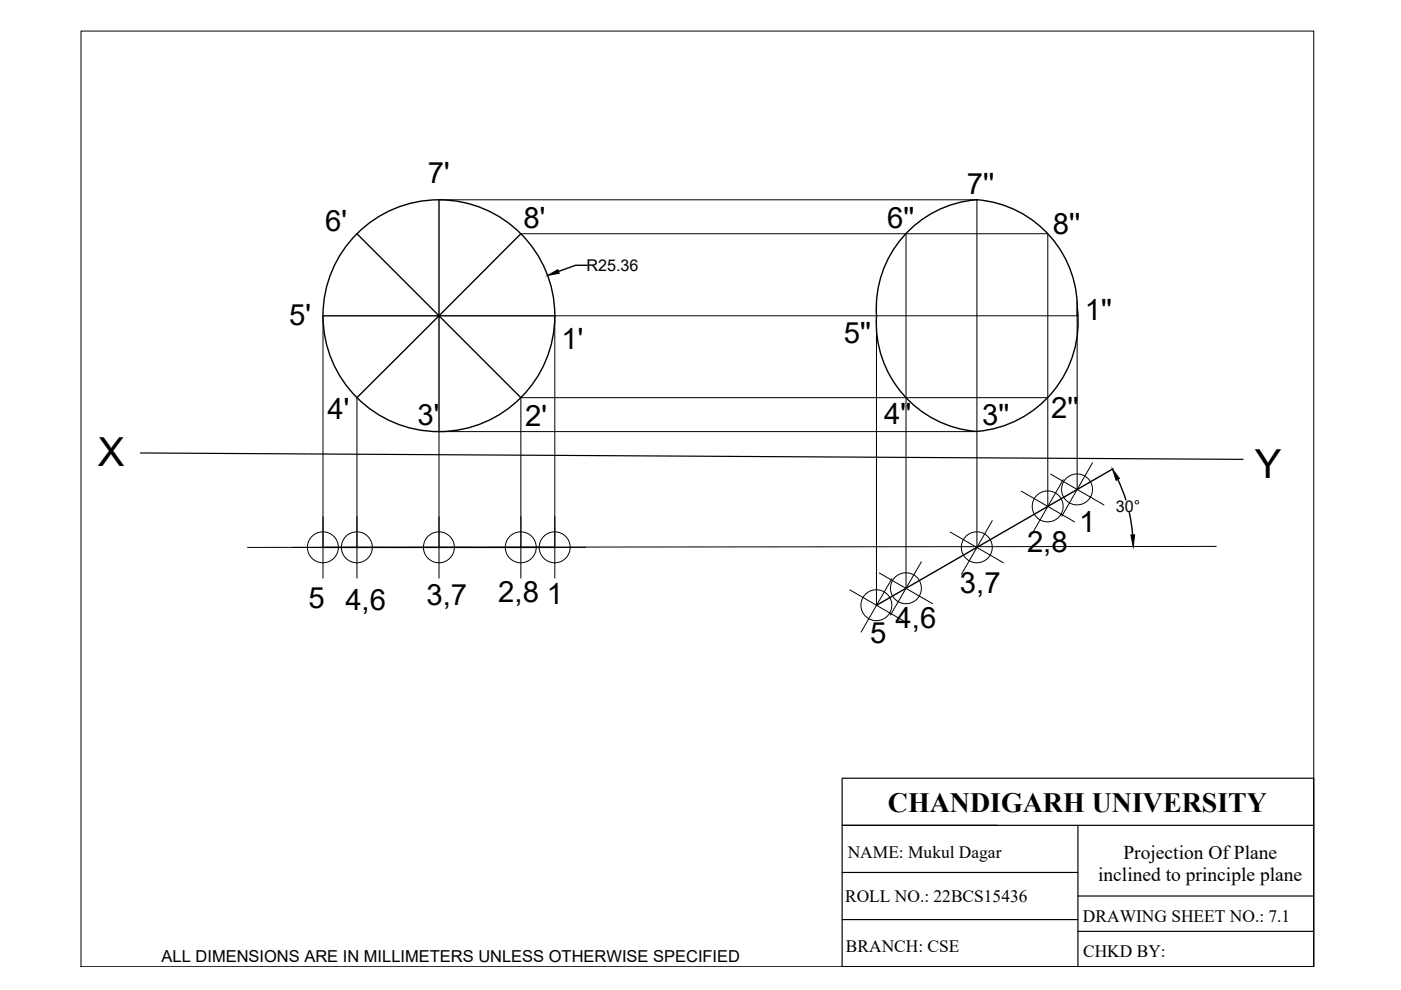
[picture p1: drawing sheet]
<svg xmlns="http://www.w3.org/2000/svg" width="297mm" height="210mm" viewBox="0 0 297 210" stroke-linecap="round" stroke-linejoin="round" font-family="sans-serif">
<!-- layer: thick continuous -->
<g fill="none" stroke="#000" stroke-width=".3">
<path d="M93.1 42.4v24.6l-17.4-17.4M110.4 49.6l-17.3 17.4h24.5M124.5 56.2h-2.5l-3.6 1.4M68.5 67h24.6l-17.4 17.3M93 67h.2M93.1 66.8v.2M185.8 66.9a23.1 23.1 0 0 1 21.3-24.6 23.1 23.1 0 0 1 21.3 24.6M228.4 65.4a23.4 23.4 0 0 1-21.3 26.1 23.1 23.1 0 0 1-21.3-24.6M110.4 84.3l-17.3-17.3v24.5M236 99.4l-7.5 4.3M68.5 116.1h49.1M228.4 103.8l-42.6 24.5"/>
<path d="M237 101.6l1.7 4.4M239.4 108.7l.7 4.7"/>
<circle cx="93.1" cy="66.9" r="24.6"/>
</g>
<g fill="none" stroke="#000" stroke-width=".21">
<path d="M17.2 6.6h261.3v198.4h-261.3zM93.1 42.4h114v73.7M110.4 49.6h111.8v57.8M192.1 49.6v75.1M68.5 67v55.6M185.8 63.9v64.4M228.4 63.9v39.9M228.6 67h-111v55.6M75.7 84.3v38.3M207.1 91.5h-114v31.1M222.2 84.3h-111.8v38.3M231.6 98.1l-6.5 11.4"/>
<path d="M62 116.1h20.2M86.5 116.1h13.1M103.9 116.1h20.2M195.4 119.1l-6.6 11.3M201.5 112.8l11.3 6.5M210.4 110.4l-6.5 11.3M216.5 104.1l11.3 6.5M222.7 100.5l11.3 6.5M225.4 101.7l-6.5 11.4M257.9 115.9l-205.4 .2M180.2 125.1l11.3 6.5M186.4 121.5l11.3 6.5"/>
<path d="M189.1 122.7l-6.5 11.3"/>
<circle cx="68.5" cy="116" r="3.3"/>
<circle cx="75.7" cy="116" r="3.3"/>
<circle cx="93.1" cy="116" r="3.3"/>
<circle cx="110.4" cy="116" r="3.3"/>
<circle cx="117.6" cy="116" r="3.3"/>
<circle cx="207.1" cy="116" r="3.3"/>
<circle cx="222.1" cy="107.4" r="3.3"/>
<circle cx="228.4" cy="103.8" r="3.3"/>
<circle cx="185.8" cy="128.3" r="3.3"/>
<circle cx="192.1" cy="124.7" r="3.3"/>
</g>
<path d="M29.8 96l233.8 1.4" fill="none" stroke="#000" stroke-width=".25"/>
<path d="M116.1 58.4l2.2-1.2 .3 .7zM235.9 99.5l1.4 2-.7 .3zM239.8 113.4h.8l-.3 2.5z" fill="#000" stroke="#000" stroke-width=".21"/>
<!-- layer: 0 -->
<path d="M178.5 165h100v40h-100zM178.5 175h100M228.5 175v30M178.5 195h50M178.5 185h50M228.5 190h50M228.5 197.5h50" fill="none" stroke="#000" stroke-width=".25"/>
<g font-size="8.5">
<text x="20.8" y="98.9">X</text>
<text x="266.1" y="101.4">Y</text>
</g>
<g font-size="6.2">
<text x="90.7" y="38.9">7'</text>
<text x="205" y="41.2">7''</text>
<text x="68.9" y="49">6'</text>
<text x="111" y="48.4">8'</text>
<text x="188.1" y="48.2">6''</text>
<text x="223.2" y="49.6">8''</text>
<text x="61.3" y="68.9">5'</text>
<text x="230" y="67.8">1''</text>
<text x="119.1" y="74">1'</text>
<text x="178.9" y="72.7">5''</text>
<text x="69.4" y="88.8">4'</text>
<text x="187.4" y="89.9">4''</text>
<text x="222.9" y="88.5">2''</text>
<text x="88.5" y="90.1">3'</text>
<text x="111.4" y="90.4">2'</text>
<text x="208.2" y="90.2">3''</text>
<text x="228.8" y="112.8">1</text>
<text x="217.7" y="117.1">2,8</text>
<text x="203.5" y="125.7">3,7</text>
<text x="65.4" y="128.9">5</text>
<text x="73.2" y="129.2">4,6</text>
<text x="90.4" y="128.3">3,7</text>
<text x="105.6" y="127.7">2,8</text>
<text x="115.9" y="128">1</text>
<text x="184.5" y="136.3">5</text>
<text x="189.9" y="133.2">4,6</text>
</g>
<text font-size="5.9" x="188.2" y="172.2">CHANDIGARH UNIVERSITY</text>
<g font-size="4.1">
<text x="238.2" y="182.1">Projection Of Plane</text>
<text x="232.8" y="186.8">inclined to principle plane</text>
</g>
<g font-size="3.7">
<text x="179.7" y="182">NAME: Mukul Dagar</text>
<text x="179.2" y="191.2">ROLL NO.: 22BCS15436</text>
<text x="229.6" y="195.4">DRAWING SHEET NO.: 7.1</text>
<text x="179.4" y="201.8">BRANCH: CSE</text>
<text x="229.6" y="202.8">CHKD BY:</text>
</g>
<text font-size="3.5" x="34.3" y="203.9">ALL DIMENSIONS ARE IN MILLIMETERS UNLESS OTHERWISE SPECIFIED</text>
<g font-size="3.4">
<text x="124.3" y="57.4">R25.36</text>
<text x="236.6" y="108.6">30°</text>
</g>
</svg>
